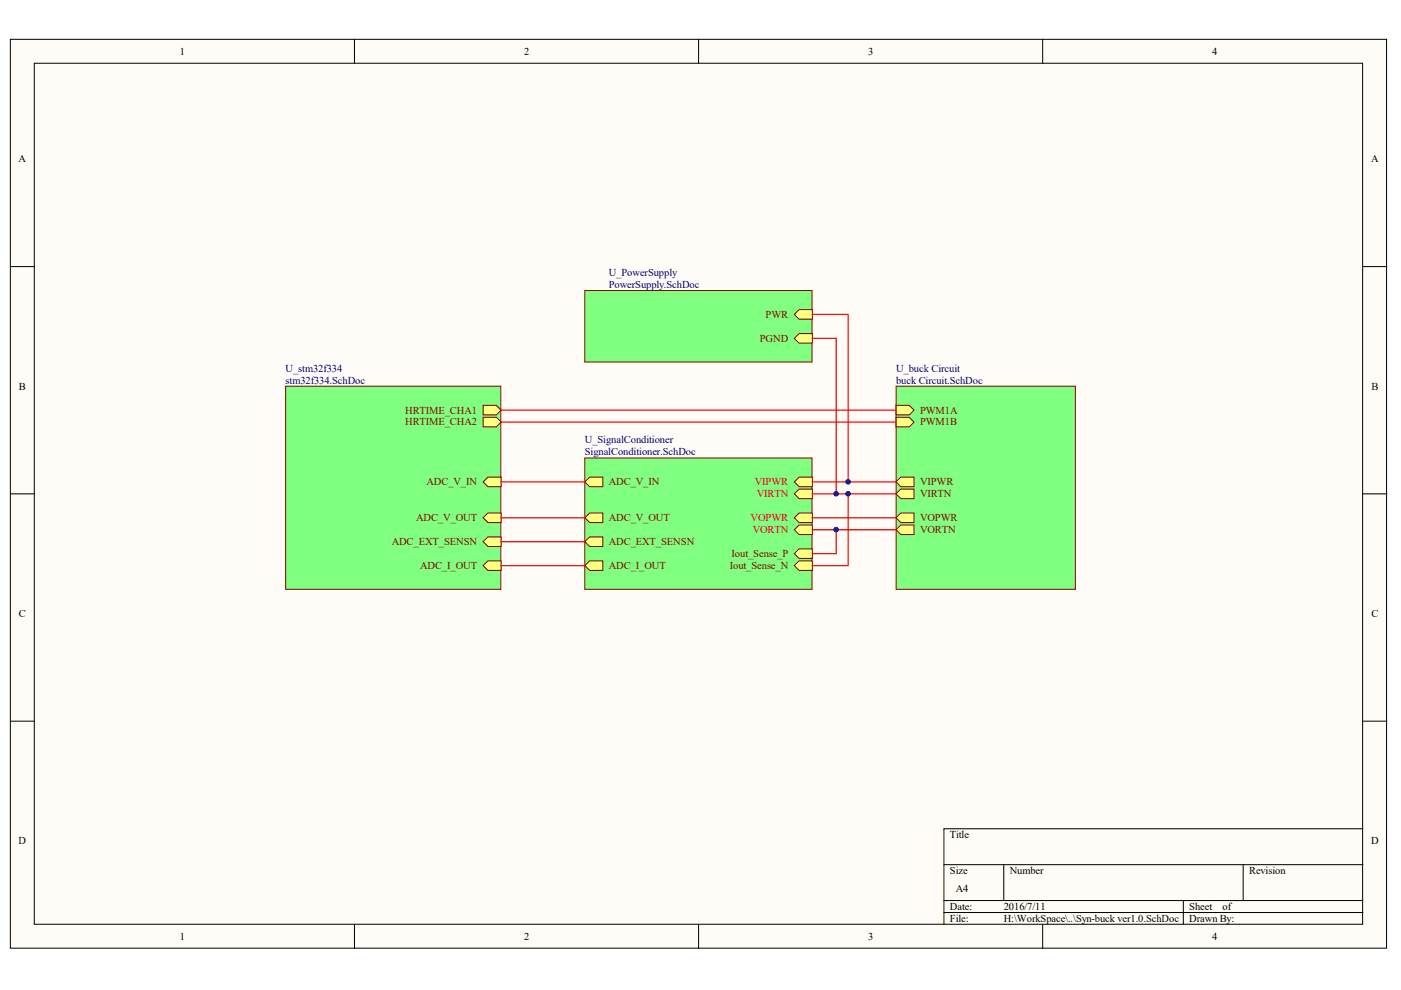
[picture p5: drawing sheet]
<svg xmlns="http://www.w3.org/2000/svg" width="297mm" height="210mm" viewBox="0 0 297 210" stroke-linecap="round" stroke-linejoin="round" font-family="sans-serif">
<g fill="#fffcf8" stroke="#000" stroke-width=".21">
<path d="M2.2 8.3h291.8v192.7h-291.8z"/>
<path d="M7.3 13.4h281.6v182.6h-281.6z"/>
</g>
<g fill="none" stroke="#000" stroke-width=".21">
<path d="M75.2 8.3v5.1M148.1 8.3v5.1M221.1 8.3v5.1M2.2 56.5h5.1M289 56.5h5M2.2 104.7h5.1M289 104.7h5M2.2 152.9h5.1M289 152.9h5M289 175.7h-88.9v20.3M75.2 196v5.1M148.1 196v5.1"/>
<path d="M200.1 183.3h88.9M200.1 190.9h88.9M200.1 193.5h88.9M212.8 183.3v7.6M221.1 196v5.1M250.9 190.9v5.1M263.6 183.3v7.6"/>
</g>
<path d="M190 81.9h38v43h-38z" fill="#80ff80" stroke="#800000" stroke-width=".21"/>
<g fill="#ffff80" stroke="#800000" stroke-width=".21">
<path d="M190 85.9h2.8l1 1.1-1 1h-2.8z" fill-rule="evenodd"/>
<path d="M190 88.5h2.8l1 1-1 1h-2.8z" fill-rule="evenodd"/>
<path d="M190 102.2l1-1h2.8v2h-2.8z" fill-rule="evenodd"/>
<path d="M190 104.7l1-1h2.8v2h-2.8z" fill-rule="evenodd"/>
<path d="M190 109.8l1-1h2.8v2h-2.8z" fill-rule="evenodd"/>
<path d="M190 112.3l1-1h2.8v2h-2.8z" fill-rule="evenodd"/>
</g>
<path d="M124 97.1h48.2v27.8h-48.2z" fill="#80ff80" stroke="#800000" stroke-width=".21"/>
<g fill="#ffff80" stroke="#800000" stroke-width=".21">
<path d="M124 119.9l1-1h2.8v2h-2.8z" fill-rule="evenodd"/>
<path d="M168.4 102.2l1-1h2.8v2h-2.8z" fill-rule="evenodd"/>
<path d="M168.4 104.7l1-1h2.8v2h-2.8z" fill-rule="evenodd"/>
<path d="M168.4 109.8l1-1h2.8v2h-2.8z" fill-rule="evenodd"/>
<path d="M168.4 112.3l1-1h2.8v2h-2.8z" fill-rule="evenodd"/>
<path d="M124 102.2l1-1h2.8v2h-2.8z" fill-rule="evenodd"/>
<path d="M124 109.8l1-1h2.8v2h-2.8z" fill-rule="evenodd"/>
<path d="M168.4 119.9l1-1h2.8v2h-2.8z" fill-rule="evenodd"/>
<path d="M168.4 117.4l1-1h2.8v2h-2.8z" fill-rule="evenodd"/>
<path d="M124 114.9l1-1.1h2.8v2.1h-2.8z" fill-rule="evenodd"/>
</g>
<path d="M60.6 81.9h45.6v43h-45.6z" fill="#80ff80" stroke="#800000" stroke-width=".21"/>
<g fill="#ffff80" stroke="#800000" stroke-width=".21">
<path d="M102.4 119.9l1-1h2.8v2h-2.8z" fill-rule="evenodd"/>
<path d="M102.4 102.2l1-1h2.8v2h-2.8z" fill-rule="evenodd"/>
<path d="M102.4 109.8l1-1h2.8v2h-2.8z" fill-rule="evenodd"/>
<path d="M102.4 85.9h2.8l1 1.1-1 1h-2.8z" fill-rule="evenodd"/>
<path d="M102.4 88.5h2.8l1 1-1 1h-2.8z" fill-rule="evenodd"/>
<path d="M102.4 114.9l1-1.1h2.8v2.1h-2.8z" fill-rule="evenodd"/>
</g>
<path d="M124 61.6h48.2v15.2h-48.2z" fill="#80ff80" stroke="#800000" stroke-width=".21"/>
<g fill="#ffff80" stroke="#800000" stroke-width=".21">
<path d="M168.4 66.7l1-1h2.8v2h-2.8z" fill-rule="evenodd"/>
<path d="M168.4 71.7l1-1h2.8v2.1h-2.8z" fill-rule="evenodd"/>
</g>
<g fill="none" stroke="#f00" stroke-width=".25">
<path d="M172.2 66.7h7.6v35.5M172.2 71.7h5.1v33M106.2 87h83.8M106.2 89.5h83.8M106.2 102.2h17.8M106.2 109.8h17.8M106.2 114.9h17.8M106.2 119.9h17.8M172.2 102.2h17.8M172.2 112.3h17.8M172.2 104.7h17.8M172.2 109.8h17.8"/>
<path d="M177.3 112.3v5.1h-5.1M179.8 104.7v15.2h-7.6"/>
</g>
<g fill="#000080" stroke="#000080" stroke-width=".21">
<circle cx="177.3" cy="112.3" r=".48"/>
<circle cx="177.3" cy="104.7" r=".48"/>
<circle cx="179.8" cy="104.7" r=".48"/>
<circle cx="179.8" cy="102.1" r=".48"/>
</g>
<g font-size="2.2">
<text x="38.2" y="11.6">1</text>
<text x="111.1" y="11.6">2</text>
<text x="184.1" y="11.6">3</text>
<text x="257" y="11.6">4</text>
<text x="3.9" y="34.4">A</text>
<text x="290.7" y="34.4">A</text>
<text x="4" y="82.6">B</text>
<text x="290.8" y="82.6">B</text>
<text x="4" y="130.8">C</text>
<text x="290.8" y="130.8">C</text>
<text x="3.9" y="179">D</text>
<text x="201.4" y="177.7">Title</text>
<text x="290.7" y="179">D</text>
<text x="201.4" y="185.3">Size</text>
<text x="214.1" y="185.3">Number</text>
<text x="264.8" y="185.3">Revision</text>
<text x="202.7" y="189.1">A4</text>
<text x="201.4" y="192.9">Date:</text>
<text x="201.4" y="195.5">File:</text>
<text x="212.8" y="192.9">2016/7/11</text>
<text x="212.8" y="195.5">H:\WorkSpace\..\Syn-buck ver1.0.SchDoc</text>
<text x="252.2" y="192.9">Sheet</text>
<text x="252.2" y="195.5">Drawn By:</text>
<text x="259.2" y="192.9">of</text>
<text x="38.2" y="199.3">1</text>
<text x="111.1" y="199.3">2</text>
<text x="184.1" y="199.3">3</text>
<text x="257" y="199.3">4</text>
</g>
<g font-size="2.2" fill="#000080">
<text x="129.1" y="58.5">U_PowerSupply</text>
<text x="129.1" y="61">PowerSupply.SchDoc</text>
<text x="60.6" y="78.8">U_stm32f334</text>
<text x="60.6" y="81.3">stm32f334.SchDoc</text>
<text x="190" y="78.8">U_buck Circuit</text>
<text x="190" y="81.3">buck Circuit.SchDoc</text>
<text x="124" y="94">U_SignalConditioner</text>
<text x="124" y="96.6">SignalConditioner.SchDoc</text>
</g>
<g font-size="2.2" fill="#800000">
<text x="162.3" y="67.4">PWR</text>
<text x="161.1" y="72.5">PGND</text>
<text x="85.9" y="87.7">HRTIME_CHA1</text>
<text x="195.1" y="87.7">PWM1A</text>
<text x="85.9" y="90.2">HRTIME_CHA2</text>
<text x="195.1" y="90.2">PWM1B</text>
<text x="90.4" y="102.9">ADC_V_IN</text>
<text x="129.1" y="102.9">ADC_V_IN</text>
<text x="195.1" y="102.9">VIPWR</text>
<text x="195.1" y="105.4">VIRTN</text>
<text x="88.2" y="110.5">ADC_V_OUT</text>
<text x="129.1" y="110.5">ADC_V_OUT</text>
<text x="195.1" y="110.5">VOPWR</text>
<text x="195.1" y="113">VORTN</text>
<text x="83" y="115.6">ADC_EXT_SENSN</text>
<text x="129.1" y="115.6">ADC_EXT_SENSN</text>
<text x="155.1" y="118.1">Iout_Sense_P</text>
<text x="89.1" y="120.6">ADC_I_OUT</text>
<text x="129.1" y="120.6">ADC_I_OUT</text>
<text x="154.7" y="120.6">Iout_Sense_N</text>
</g>
<g font-size="2.2" fill="#f00">
<text x="160" y="102.9">VIPWR</text>
<text x="160.5" y="105.4">VIRTN</text>
<text x="159.2" y="110.5">VOPWR</text>
<text x="159.6" y="113">VORTN</text>
</g>
</svg>
